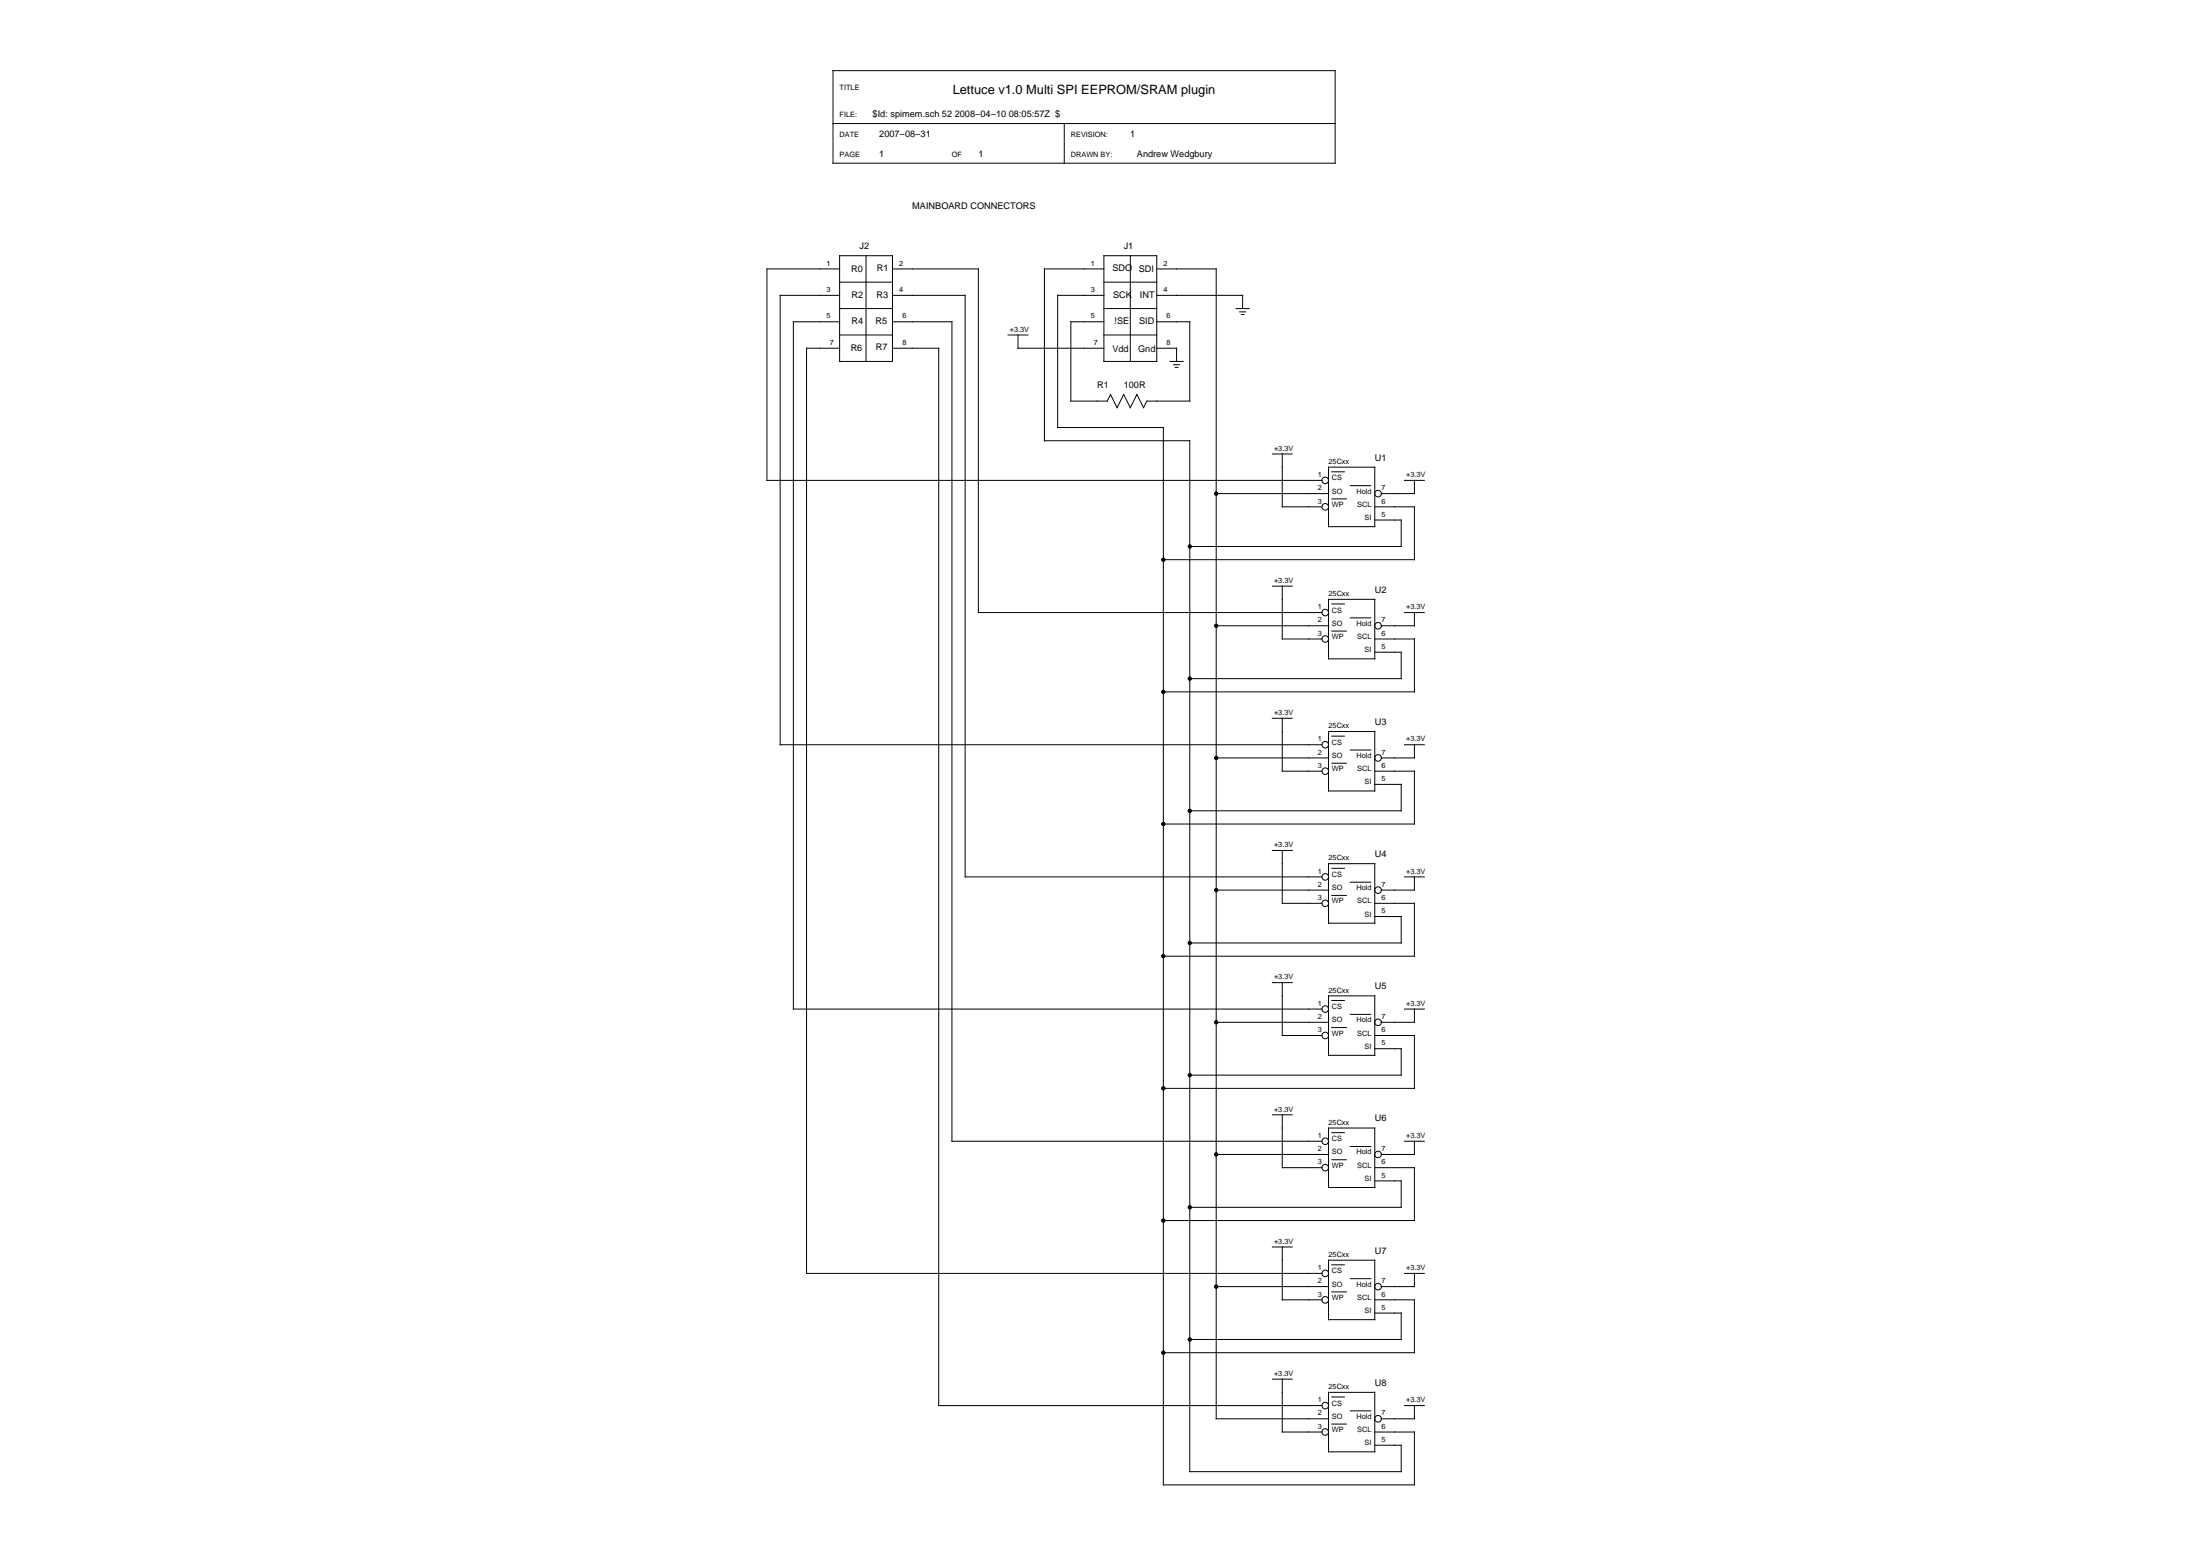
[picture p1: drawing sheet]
<svg xmlns="http://www.w3.org/2000/svg" width="297mm" height="210mm" viewBox="0 0 297 210" stroke-linecap="round" stroke-linejoin="round" font-family="sans-serif">
<g fill="none" stroke="#000" stroke-width=".14">
<path d="M112.5 9.5h67.8v12.5h-67.8zM112.5 16.7h67.8M143.7 16.7v5.3M113.4 36.3h-9.9v28.5h75M113.4 39.9h-8.1v60.6h73.2M113.4 34.5h7.1v14.3h-7.1zM113.4 38.1h7.1M116.9 34.5v14.3M120.5 36.3h11.6v46.4h46.4M120.5 39.9h9.8v78.5h48.2M149 36.3h-8v23.2h19.6v139.2h28.6v-3.6h-3.6M149 39.9h-6.2v17.8h14.3v142.7h33.9v-7.1h-5.4"/>
<path d="M149 34.5h7.2v14.3h-7.2zM149 38.1h7.2M152.6 34.5v14.3M156.2 36.3h8v155.2h15.2M156.2 39.9h11.6v1.8M113.4 43.4h-6.3v92.8h71.4M113.4 47h-4.5v124.9h69.6M113.4 45.2h7.1M113.4 41.7h7.1M120.5 43.4h8v110.7h50M120.5 47h6.2v142.7h51.8M136.1 45.2h2.7"/>
<path d="M137.4 45.2v1.8h11.6M149 43.4h-4.4v10.7h4.9l.4-.9 .9 1.8 .9-1.8 .9 1.8 .9-1.8 .9 1.8 .4-.9h5.8v-10.7h-4.4M149 45.2h7.2M149 41.7h7.2M156.2 47h2.7v1.8M158 48.8h1.7M158.5 49.2h.8M158.7 49.6h.3M166.9 41.7h1.8M167.4 42.1h.8M167.6 42.5h.4M164.2 66.6h15.2"/>
<path d="M171.8 79.1h2.7M171.8 61.3h2.7M173.1 79.1v7.2h5.4M173.1 61.3v7.1h5.4M179.4 63.1h6.2v8h-6.2zM179.8 63.7h1.7M179.8 67.3h2M182.3 65.6h2.8M185.6 70.2h3.6v3.6h-28.6M185.6 68.4h5.4v7.2h-33.9M189.6 64.8h2.7M191 64.8v1.8h-4.5"/>
<path d="M164.2 84.5h15.2M171.8 97h2.7M173.1 97v7.1h5.4M179.4 80.9h6.2v8h-6.2zM179.4 98.7h6.2v8.1h-6.2zM179.8 81.5h1.7M179.8 85.2h2M179.8 99.4h1.7M182.3 83.4h2.8M185.6 88h3.6v3.6h-28.6M185.6 86.3h5.4v7.1h-33.9M189.6 82.7h2.7"/>
<path d="M191 82.7v1.8h-4.5M164.2 102.3h15.2M171.8 114.8h2.7M173.1 114.8v7.1h5.4M179.4 116.6h6.2v8h-6.2zM179.8 103h2M179.8 117.2h1.7M182.3 101.2h2.8M182.3 119.1h2.8M185.6 105.9h3.6v3.5h-28.6M185.6 104.1h5.4v7.1h-33.9M189.6 100.5h2.7"/>
<path d="M189.6 118.4h2.7M191 100.5v1.8h-4.5M191 118.4v1.8h-4.5M164.2 120.2h15.2M164.2 138h15.2M171.8 132.6h2.7M173.1 132.6v7.2h5.4M179.4 134.4h6.2v8.1h-6.2zM179.8 120.9h2M179.8 135.1h1.7M179.8 138.7h2M182.3 136.9h2.8"/>
<path d="M185.6 123.7h3.6v3.6h-28.6M185.6 121.9h5.4v7.2h-33.9M185.6 139.8h5.4v7.1h-33.9M189.6 136.2h2.7M191 136.2v1.8h-4.5M164.2 155.8h15.2M171.8 150.5h2.7M173.1 150.5v7.1h5.4M179.4 152.3h6.2v8h-6.2zM179.8 152.9h1.7M179.8 156.5h2M182.3 154.8h2.8"/>
<path d="M185.6 141.6h3.6v3.5h-28.6M185.6 159.4h3.6v3.6h-28.6M185.6 157.6h5.4v7.2h-33.9M189.6 154.1h2.7M191 154.1v1.7h-4.5M164.2 173.7h15.2M171.8 168.3h2.7M173.1 168.3v7.2h5.4M179.4 170.1h6.2v8h-6.2zM179.8 170.7h1.7M179.8 174.4h2M182.3 172.6h2.8"/>
<path d="M185.6 177.2h3.6v3.6h-28.6M185.6 175.5h5.4v7.1h-33.9M189.6 171.9h2.7M191 171.9v1.8h-4.5M171.8 186.2h2.7M173.1 186.2v7.1h5.4M179.4 187.9h6.2v8.1h-6.2zM179.8 188.6h1.7M179.8 192.2h2M182.3 190.4h2.8M189.6 189.7h2.7M191 189.7v1.8h-4.5"/>
<circle cx="178.9" cy="68.4" r=".45"/>
<circle cx="178.9" cy="64.8" r=".45"/>
<circle cx="186.1" cy="66.6" r=".45"/>
<circle cx="178.9" cy="86.3" r=".45"/>
<circle cx="178.9" cy="82.7" r=".45"/>
<circle cx="186.1" cy="84.5" r=".45"/>
<circle cx="178.9" cy="118.4" r=".45"/>
<circle cx="178.9" cy="104.1" r=".45"/>
<circle cx="178.9" cy="100.5" r=".45"/>
<circle cx="186.1" cy="102.3" r=".45"/>
<circle cx="178.9" cy="136.2" r=".45"/>
<circle cx="178.9" cy="121.9" r=".45"/>
<circle cx="178.9" cy="139.8" r=".45"/>
<circle cx="186.1" cy="138" r=".45"/>
<circle cx="186.1" cy="120.2" r=".45"/>
<circle cx="178.9" cy="154.1" r=".45"/>
<circle cx="178.9" cy="157.6" r=".45"/>
<circle cx="186.1" cy="155.8" r=".45"/>
<circle cx="178.9" cy="171.9" r=".45"/>
<circle cx="178.9" cy="175.5" r=".45"/>
<circle cx="186.1" cy="173.7" r=".45"/>
<circle cx="178.9" cy="193.3" r=".45"/>
<circle cx="178.9" cy="189.7" r=".45"/>
<circle cx="186.1" cy="191.5" r=".45"/>
</g>
<g fill="#000">
<circle cx="157.1" cy="75.6" r=".27"/>
<circle cx="160.6" cy="73.8" r=".27"/>
<circle cx="164.2" cy="66.6" r=".27"/>
<circle cx="157.1" cy="93.4" r=".27"/>
<circle cx="160.6" cy="91.6" r=".27"/>
<circle cx="164.2" cy="84.5" r=".27"/>
<circle cx="157.1" cy="111.2" r=".27"/>
<circle cx="160.6" cy="109.4" r=".27"/>
<circle cx="164.2" cy="102.3" r=".27"/>
<circle cx="157.1" cy="129.1" r=".27"/>
<circle cx="160.6" cy="127.3" r=".27"/>
<circle cx="164.2" cy="138" r=".27"/>
<circle cx="164.2" cy="120.2" r=".27"/>
<circle cx="157.1" cy="146.9" r=".27"/>
<circle cx="160.6" cy="145.1" r=".27"/>
<circle cx="164.2" cy="155.8" r=".27"/>
<circle cx="157.1" cy="164.8" r=".27"/>
<circle cx="160.6" cy="163" r=".27"/>
<circle cx="164.2" cy="173.7" r=".27"/>
<circle cx="157.1" cy="182.6" r=".27"/>
<circle cx="160.6" cy="180.8" r=".27"/>
</g>
<text font-size="1.7" x="128.6" y="12.7">Lettuce v1.0 Multi SPI EEPROM/SRAM plugin</text>
<g font-size="1.2">
<text x="117.8" y="15.8">$Id: spimem.sch 52 2008−04−10 08:05:57Z $</text>
<text x="118.7" y="18.5">2007−08−31</text>
<text x="118.7" y="21.1">1</text>
<text x="132.1" y="21.1">1</text>
<text x="152.6" y="18.5">1</text>
<text x="153.5" y="21.1">Andrew Wedgbury</text>
<text x="123.2" y="28.3">MAINBOARD CONNECTORS</text>
<text x="116" y="33.6">J2</text>
<text x="151.7" y="33.6">J1</text>
<text x="114.9" y="36.7">R0</text>
<text x="115" y="40.2">R2</text>
<text x="118.3" y="40.2">R3</text>
<text x="118.4" y="36.6">R1</text>
<text x="150.2" y="36.6">SDO</text>
<text x="150.3" y="40.2">SCK</text>
<text x="153.7" y="36.7">SDI</text>
<text x="153.9" y="40.2">INT</text>
<text x="114.9" y="47.3">R6</text>
<text x="115" y="43.8">R4</text>
<text x="118.2" y="43.8">R5</text>
<text x="118.3" y="47.3">R7</text>
<text x="150.2" y="47.5">Vdd</text>
<text x="150.5" y="43.8">!SE</text>
<text x="153.7" y="47.5">Gnd</text>
<text x="153.8" y="43.8">SID</text>
<text x="148.2" y="52.4">R1</text>
<text x="151.7" y="52.4">100R</text>
<text x="185.6" y="62.2">U1</text>
<text x="185.6" y="80">U2</text>
<text x="185.6" y="97.9">U3</text>
<text x="185.6" y="115.7">U4</text>
<text x="185.6" y="133.5">U5</text>
<text x="185.6" y="151.4">U6</text>
<text x="185.6" y="169.2">U7</text>
<text x="185.6" y="187.1">U8</text>
</g>
<g font-size="1">
<text x="113.4" y="15.8">FILE:</text>
<text x="113.4" y="12.2">TITLE</text>
<text x="113.4" y="21.1">PAGE</text>
<text x="113.4" y="18.5">DATE</text>
<text x="128.5" y="21.1">OF</text>
<text x="144.6" y="18.5">REVISION:</text>
<text x="144.6" y="21.1">DRAWN BY:</text>
<text x="111.6" y="35.9">1</text>
<text x="121.4" y="35.9">2</text>
<text x="147.3" y="35.9">1</text>
<text x="157.1" y="35.9">2</text>
<text x="111.6" y="39.4">3</text>
<text x="121.4" y="39.4">4</text>
<text x="147.3" y="39.4">3</text>
<text x="157.1" y="39.4">4</text>
<text x="111.6" y="43">5</text>
<text x="112" y="46.6">7</text>
<text x="121.8" y="46.6">8</text>
<text x="121.8" y="43">6</text>
<text x="136.3" y="44.8">+3.3V</text>
<text x="147.3" y="43">5</text>
<text x="147.7" y="46.6">7</text>
<text x="157.5" y="46.6">8</text>
<text x="157.5" y="43">6</text>
<text x="172" y="60.8">+3.3V</text>
<text x="177.9" y="64.4">1</text>
<text x="179.4" y="62.6">25Cxx</text>
<text x="179.8" y="64.8">CS</text>
<text x="189.9" y="64.4">+3.3V</text>
<text x="177.9" y="68">3</text>
<text x="177.9" y="66.2">2</text>
<text x="179.8" y="68.4">WP</text>
<text x="179.8" y="66.6">SO</text>
<text x="183.1" y="66.6">Hold</text>
<text x="183.2" y="68.4">SCL</text>
<text x="184.2" y="70.2">SI</text>
<text x="186.5" y="69.8">5</text>
<text x="186.5" y="68">6</text>
<text x="186.5" y="66.2">7</text>
<text x="172" y="78.7">+3.3V</text>
<text x="177.9" y="82.2">1</text>
<text x="179.4" y="80.5">25Cxx</text>
<text x="179.8" y="82.7">CS</text>
<text x="189.9" y="82.2">+3.3V</text>
<text x="177.9" y="85.8">3</text>
<text x="177.9" y="84">2</text>
<text x="179.8" y="86.3">WP</text>
<text x="179.8" y="84.5">SO</text>
<text x="183.1" y="84.5">Hold</text>
<text x="183.2" y="86.3">SCL</text>
<text x="184.2" y="88">SI</text>
<text x="186.5" y="87.6">5</text>
<text x="186.5" y="85.8">6</text>
<text x="186.5" y="84">7</text>
<text x="172" y="96.5">+3.3V</text>
<text x="177.9" y="100.1">1</text>
<text x="177.9" y="101.9">2</text>
<text x="179.4" y="98.3">25Cxx</text>
<text x="179.8" y="100.5">CS</text>
<text x="186.5" y="101.9">7</text>
<text x="189.9" y="100.1">+3.3V</text>
<text x="177.9" y="103.7">3</text>
<text x="179.8" y="104.1">WP</text>
<text x="179.8" y="102.3">SO</text>
<text x="183.1" y="102.3">Hold</text>
<text x="183.2" y="104.1">SCL</text>
<text x="184.2" y="105.9">SI</text>
<text x="186.5" y="105.4">5</text>
<text x="186.5" y="103.7">6</text>
<text x="172" y="114.4">+3.3V</text>
<text x="177.9" y="117.9">1</text>
<text x="177.9" y="119.7">2</text>
<text x="179.4" y="116.1">25Cxx</text>
<text x="179.8" y="118.4">CS</text>
<text x="186.5" y="119.7">7</text>
<text x="189.9" y="117.9">+3.3V</text>
<text x="177.9" y="121.5">3</text>
<text x="179.8" y="121.9">WP</text>
<text x="179.8" y="120.2">SO</text>
<text x="183.1" y="120.2">Hold</text>
<text x="183.2" y="121.9">SCL</text>
<text x="184.2" y="123.7">SI</text>
<text x="186.5" y="123.3">5</text>
<text x="186.5" y="121.5">6</text>
<text x="172" y="132.2">+3.3V</text>
<text x="177.9" y="135.8">1</text>
<text x="177.9" y="137.5">2</text>
<text x="179.4" y="134">25Cxx</text>
<text x="179.8" y="136.2">CS</text>
<text x="179.8" y="138">SO</text>
<text x="183.1" y="138">Hold</text>
<text x="186.5" y="137.5">7</text>
<text x="189.9" y="135.8">+3.3V</text>
<text x="177.9" y="139.3">3</text>
<text x="179.8" y="139.8">WP</text>
<text x="183.2" y="139.8">SCL</text>
<text x="184.2" y="141.6">SI</text>
<text x="186.5" y="141.1">5</text>
<text x="186.5" y="139.3">6</text>
<text x="172" y="150">+3.3V</text>
<text x="177.9" y="153.6">1</text>
<text x="177.9" y="155.4">2</text>
<text x="179.4" y="151.8">25Cxx</text>
<text x="179.8" y="154.1">CS</text>
<text x="179.8" y="155.8">SO</text>
<text x="183.1" y="155.8">Hold</text>
<text x="186.5" y="155.4">7</text>
<text x="189.9" y="153.6">+3.3V</text>
<text x="177.9" y="157.2">3</text>
<text x="179.8" y="157.6">WP</text>
<text x="183.2" y="157.6">SCL</text>
<text x="184.2" y="159.4">SI</text>
<text x="186.5" y="159">5</text>
<text x="186.5" y="157.2">6</text>
<text x="172" y="167.9">+3.3V</text>
<text x="177.9" y="171.4">1</text>
<text x="177.9" y="173.2">2</text>
<text x="179.4" y="169.7">25Cxx</text>
<text x="179.8" y="171.9">CS</text>
<text x="179.8" y="173.7">SO</text>
<text x="183.1" y="173.7">Hold</text>
<text x="186.5" y="173.2">7</text>
<text x="189.9" y="171.4">+3.3V</text>
<text x="177.9" y="175">3</text>
<text x="179.8" y="175.5">WP</text>
<text x="183.2" y="175.5">SCL</text>
<text x="184.2" y="177.2">SI</text>
<text x="186.5" y="176.8">5</text>
<text x="186.5" y="175">6</text>
<text x="172" y="185.7">+3.3V</text>
<text x="177.9" y="189.3">1</text>
<text x="177.9" y="191.1">2</text>
<text x="179.4" y="187.5">25Cxx</text>
<text x="179.8" y="189.7">CS</text>
<text x="179.8" y="191.5">SO</text>
<text x="183.1" y="191.5">Hold</text>
<text x="186.5" y="191.1">7</text>
<text x="189.9" y="189.3">+3.3V</text>
<text x="177.9" y="192.9">3</text>
<text x="179.8" y="193.3">WP</text>
<text x="183.2" y="193.3">SCL</text>
<text x="184.2" y="195.1">SI</text>
<text x="186.5" y="194.6">5</text>
<text x="186.5" y="192.9">6</text>
</g>
</svg>
